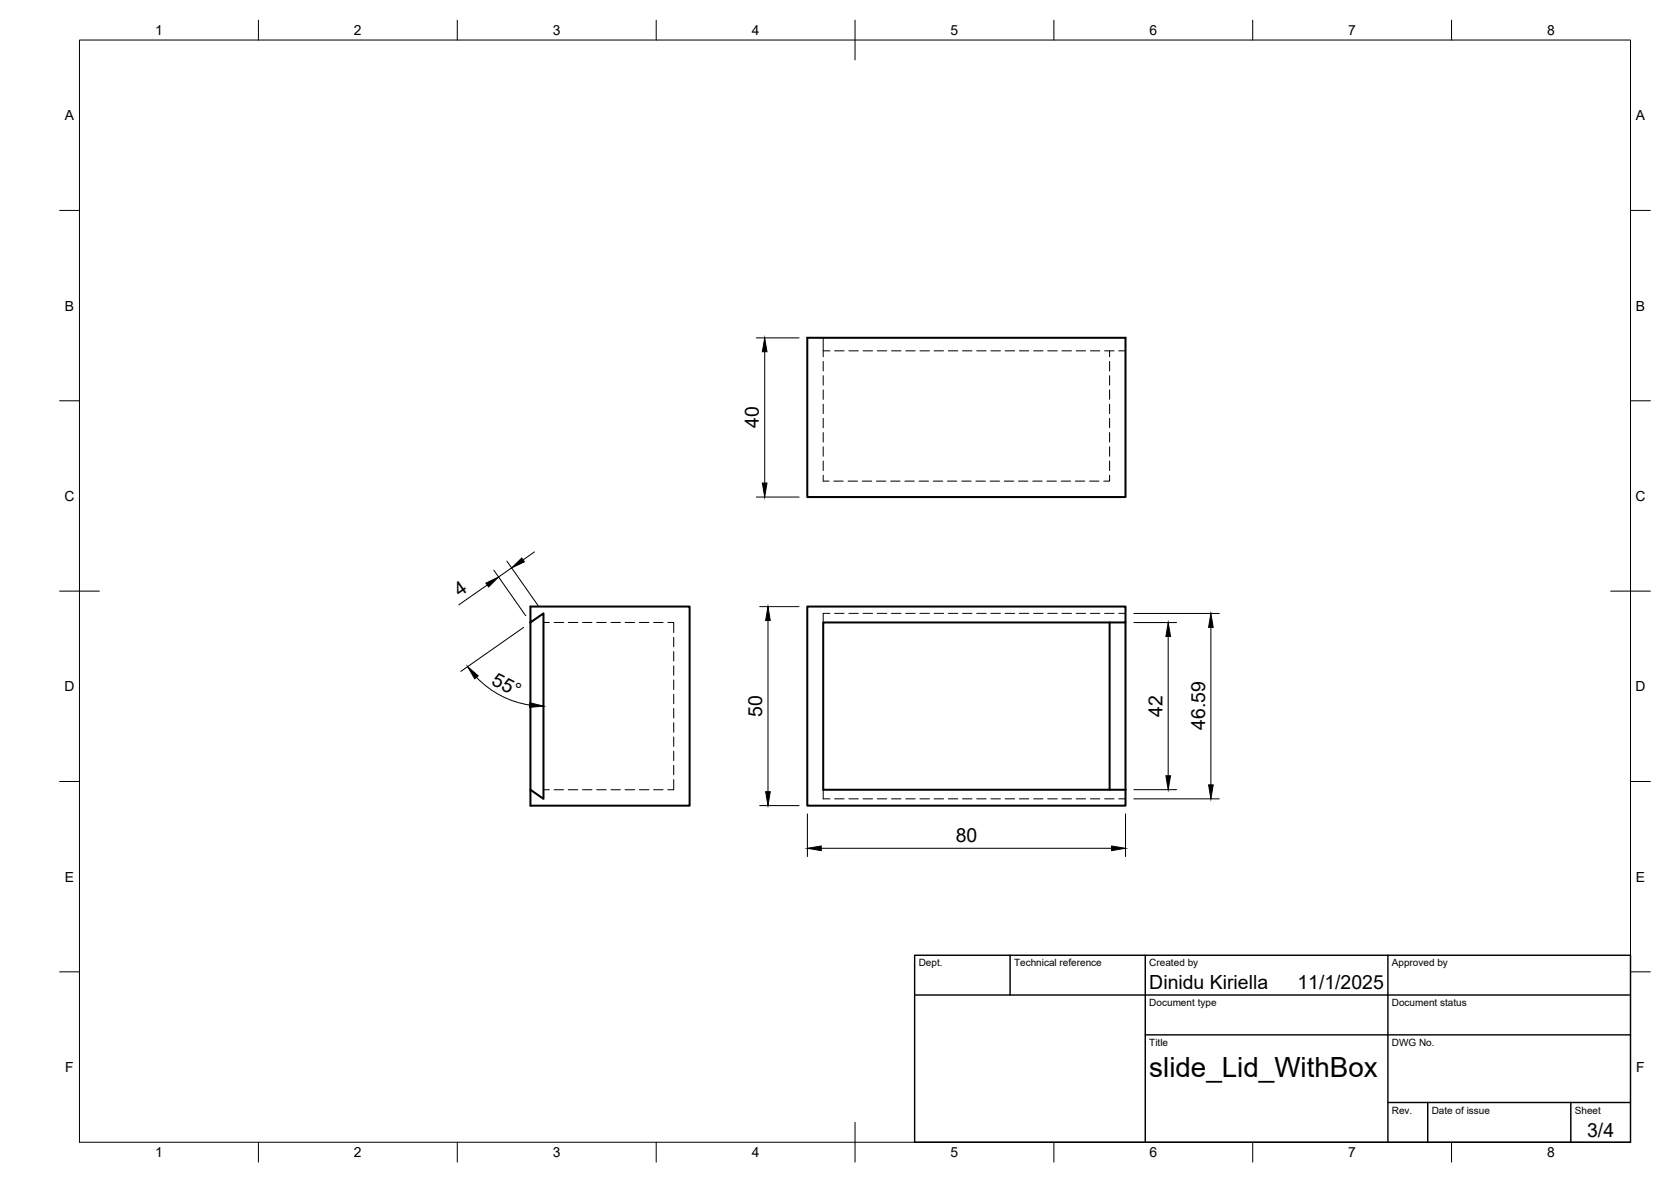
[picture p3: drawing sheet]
<svg xmlns="http://www.w3.org/2000/svg" width="420mm" height="297mm" viewBox="0 0 420 297" stroke-linecap="round" stroke-linejoin="round" font-family="sans-serif">
<!-- layer: Hidden -->
<g fill="none" stroke="#000" stroke-width=".25">
<path d="M207 84.9v3.3h1.7M207 88.2v1.4M207 90.8v2.4M207 94.4v2.4M207 98v2.4M209.9 88.2h2.3M213.4 88.2h2.4M217 88.2h2.4M220.6 88.2h2.4M224.2 88.2h2.3M227.7 88.2h2.4M231.3 88.2h2.4"/>
<path d="M234.9 88.2h2.4M238.4 88.2h2.4M242 88.2h2.4M245.6 88.2h2.4M249.2 88.2h2.3M252.7 88.2h2.4M256.3 88.2h2.4M259.9 88.2h2.4M263.4 88.2h2.4M267 88.2h2.4M270.6 88.2h2.4M274.2 88.2h2.3"/>
<path d="M277.7 88.2h2.4M279 88.2v1.4M279 90.8v2.4M279 94.4v2.4M279 98v2.4M281.3 88.2h1.7M207 101.6v2.3M207 105.1v2.4M207 108.7v2.4M207 112.3v2.4M207 115.9v2.3M207 119.4v1.5h1.5"/>
<path d="M279 119.4v1.5h-1.5M279 101.6v2.3M279 105.1v2.4M279 108.7v2.4M279 112.3v2.4M279 115.9v2.3M209.7 120.9h2.3M213.2 120.9h2.4M216.8 120.9h2.4M220.4 120.9h2.4M223.9 120.9h2.4M227.5 120.9h2.4"/>
<path d="M231.1 120.9h2.4M234.7 120.9h2.3M238.2 120.9h2.4M241.8 120.9h2.4M245.4 120.9h2.4M248.9 120.9h2.4M252.5 120.9h2.4M256.1 120.9h2.4M259.7 120.9h2.3M263.2 120.9h2.4M266.8 120.9h2.4M270.4 120.9h2.4"/>
<path d="M274 120.9h2.3M136.7 156.4h1.4M139.3 156.4h2.4M142.9 156.4h2.4M146.5 156.4h2.3M150.1 156.4h2.3M153.6 156.4h2.4M157.2 156.4h2.4M160.8 156.4h2.4M164.3 156.4h2.4M167.9 156.4h1.5v2.6M208.7 154.1h-1.7v2.3"/>
<path d="M209.9 154.1h2.3M213.4 154.1h2.4M217 154.1h2.4M220.6 154.1h2.4M224.2 154.1h2.3M227.7 154.1h2.4M231.3 154.1h2.4M234.9 154.1h2.4M238.4 154.1h2.4M242 154.1h2.4M245.6 154.1h2.4M249.2 154.1h2.3"/>
<path d="M252.7 154.1h2.4M256.3 154.1h2.4M259.9 154.1h2.4M263.4 154.1h2.4M267 154.1h2.4M270.6 154.1h2.4M274.2 154.1h2.3M277.7 154.1h2.4M281.3 154.1h1.7M169.4 160.2v2.3M169.4 163.8v2.3M169.4 167.3v2.4"/>
<path d="M169.4 170.9v2.4M169.4 174.5v2.4M169.4 178v2.4M136.7 198.5h1.4M139.3 198.5h2.4M142.9 198.5h2.4M146.5 198.5h2.3M150.1 198.5h2.3M153.6 198.5h2.4M157.2 198.5h2.4M160.8 198.5h2.4M164.3 198.5h2.4"/>
<path d="M169.4 195.9v2.6h-1.5M169.4 181.6v2.4M169.4 185.2v2.4M169.4 188.8v2.3M169.4 192.3v2.4M207 198.5v2.3h1.7M209.9 200.8h2.3M213.4 200.8h2.4M217 200.8h2.4M220.6 200.8h2.4M224.2 200.8h2.3M227.7 200.8h2.4"/>
<path d="M231.3 200.8h2.4M234.9 200.8h2.4M238.4 200.8h2.4M242 200.8h2.4M245.6 200.8h2.4M249.2 200.8h2.3M252.7 200.8h2.4M256.3 200.8h2.4M259.9 200.8h2.4M263.4 200.8h2.4M267 200.8h2.4M270.6 200.8h2.4"/>
<path d="M274.2 200.8h2.3M277.7 200.8h2.4M281.3 200.8h1.7"/>
</g>
<!-- layer: Visible -->
<path d="M203 84.9h80v40h-80zM133.4 156.4v42.1l3.3 2.3v-46.7l-3.3 2.3v-4h40v50.1h-40v-4M203 152.4h80v4h-76v42.1h76v4h-80zM279 156.4v42.1M283 156.4v42.1" fill="none" stroke="#000" stroke-width=".51"/>
<!-- layer: BORDER -->
<g fill="none" stroke="#000" stroke-width=".25">
<path d="M20 10.1h390v276.9h-390zM65 5.1v5M115 5.1v5M165 5.1v5M215 5.1v10M265 5.1v5M315 5.1v5M365 5.1v5M15 52.9h5M410 52.9h5M15 100.7h5M410 100.7h5"/>
<path d="M15 148.6h10M405 148.6h10M15 196.4h5M410 196.4h5M15 244.2h5M410 244.2h5M65 287v5M115 287v5M165 287v5M215 282.1v9.9M265 287v5M315 287v5"/>
<path d="M365 287v5"/>
</g>
<!-- layer: TITLEBLOCK -->
<path d="M230 240.1h180v46.9h-180zM230 250h180M254 240.1v9.9M288 240.1v46.9M349 240.1v46.9M288 260.1h122M349 277.1h61M359 277.1v9.9M395 277.1v9.9" fill="none" stroke="#000" stroke-width=".36"/>
<!-- layer: FD_Dimensions -->
<g fill="none" stroke="#000" stroke-width=".25">
<path d="M190.2 84.9h10.7M192.3 88.4v33M134.4 138.7l-2.9 2M190.2 124.9h10.7M122.5 147l-7.1 5M124.2 143.3l8 11.4M127.4 141l8.1 11.4M128.7 142.7l-3.3 2.3M131.7 157.7l-15.8 11M191 152.4h9.9M193.1 155.9v43.1M285.1 154.2h21.5"/>
<path d="M285.1 156.4h10.7M293.7 159.9v35.1M304.5 157.7v39.5M119.8 170.2a23.3 23.3 0 0 0 13.4 7M285.1 198.4h10.7M191 202.4h9.9M203 204.5v10.8M206.5 213.2h73M283 204.5v10.8M285.1 200.8h21.5"/>
</g>
<g fill="#000" stroke="#000" stroke-width=".25">
<path d="M192.3 84.9l.5 3.5h-1.1zM191.7 121.4h1.1l-.5 3.5zM122.2 146.5l3.2-1.5-2.5 2.5zM128.7 142.7l2.5-2.5 .6 1zM193.1 152.4l.6 3.5h-1.2zM293.7 156.4l.6 3.5h-1.1zM304.5 154.2l.6 3.5h-1.2zM117.6 167.5l2.6 2.3-.8 .8zM133.2 176.6l3.5 .8-3.6 .4zM192.5 199h1.2l-.6 3.4zM293.2 195h1.1l-.6 3.4zM303.9 197.2h1.2l-.6 3.6z"/>
<path d="M203 213.2l3.5-.6v1.2zM279.5 212.6l3.5 .6-3.5 .6z"/>
</g>
<text font-size="7" x="289" y="270.6">slide_Lid_WithBox</text>
<g font-size="4.9">
<text x="190.8" y="107.5" transform="rotate(-90 190.8 107.5)">40</text>
<text x="115.7" y="150.1" transform="rotate(-35 115.7 150.1)">4</text>
<text x="123.4" y="171.8" transform="rotate(27 123.4 171.8)">55°</text>
<text x="191.6" y="180.2" transform="rotate(-90 191.6 180.2)">50</text>
<text x="292.3" y="180.1" transform="rotate(-90 292.3 180.1)">42</text>
<text x="303" y="183.5" transform="rotate(-90 303 183.5)">46.59</text>
<text x="240.3" y="211.7">80</text>
<text x="289" y="248.5">Dinidu Kiriella</text>
<text x="326.2" y="248.5">11/1/2025</text>
<text x="399.1" y="285.7">3/4</text>
</g>
<g font-size="3.5">
<text x="39" y="8.8">1</text>
<text x="89" y="8.8">2</text>
<text x="139" y="8.8">3</text>
<text x="189" y="8.8">4</text>
<text x="239" y="8.8">5</text>
<text x="289" y="8.8">6</text>
<text x="339" y="8.8">7</text>
<text x="389" y="8.8">8</text>
<text x="16.3" y="30.2">A</text>
<text x="411.3" y="30.2">A</text>
<text x="16.3" y="78">B</text>
<text x="411.3" y="78">B</text>
<text x="16.2" y="125.9">C</text>
<text x="411.2" y="125.9">C</text>
<text x="16.2" y="173.7">D</text>
<text x="411.2" y="173.7">D</text>
<text x="16.3" y="221.6">E</text>
<text x="411.3" y="221.6">E</text>
<text x="16.4" y="269.4">F</text>
<text x="411.4" y="269.4">F</text>
<text x="39" y="290.8">1</text>
<text x="89" y="290.8">2</text>
<text x="139" y="290.8">3</text>
<text x="189" y="290.8">4</text>
<text x="239" y="290.8">5</text>
<text x="289" y="290.8">6</text>
<text x="339" y="290.8">7</text>
<text x="389" y="290.8">8</text>
</g>
<g font-size="2.5">
<text x="231" y="242.9">Dept.</text>
<text x="255" y="242.9">Technical reference</text>
<text x="289" y="242.9">Created by</text>
<text x="350" y="242.9">Approved by</text>
<text x="289" y="252.8">Document type</text>
<text x="350" y="252.8">Document status</text>
<text x="289" y="262.9">Title</text>
<text x="350" y="262.9">DWG No.</text>
<text x="350" y="279.9">Rev.</text>
<text x="360" y="279.9">Date of issue</text>
<text x="396" y="279.9">Sheet</text>
</g>
</svg>
